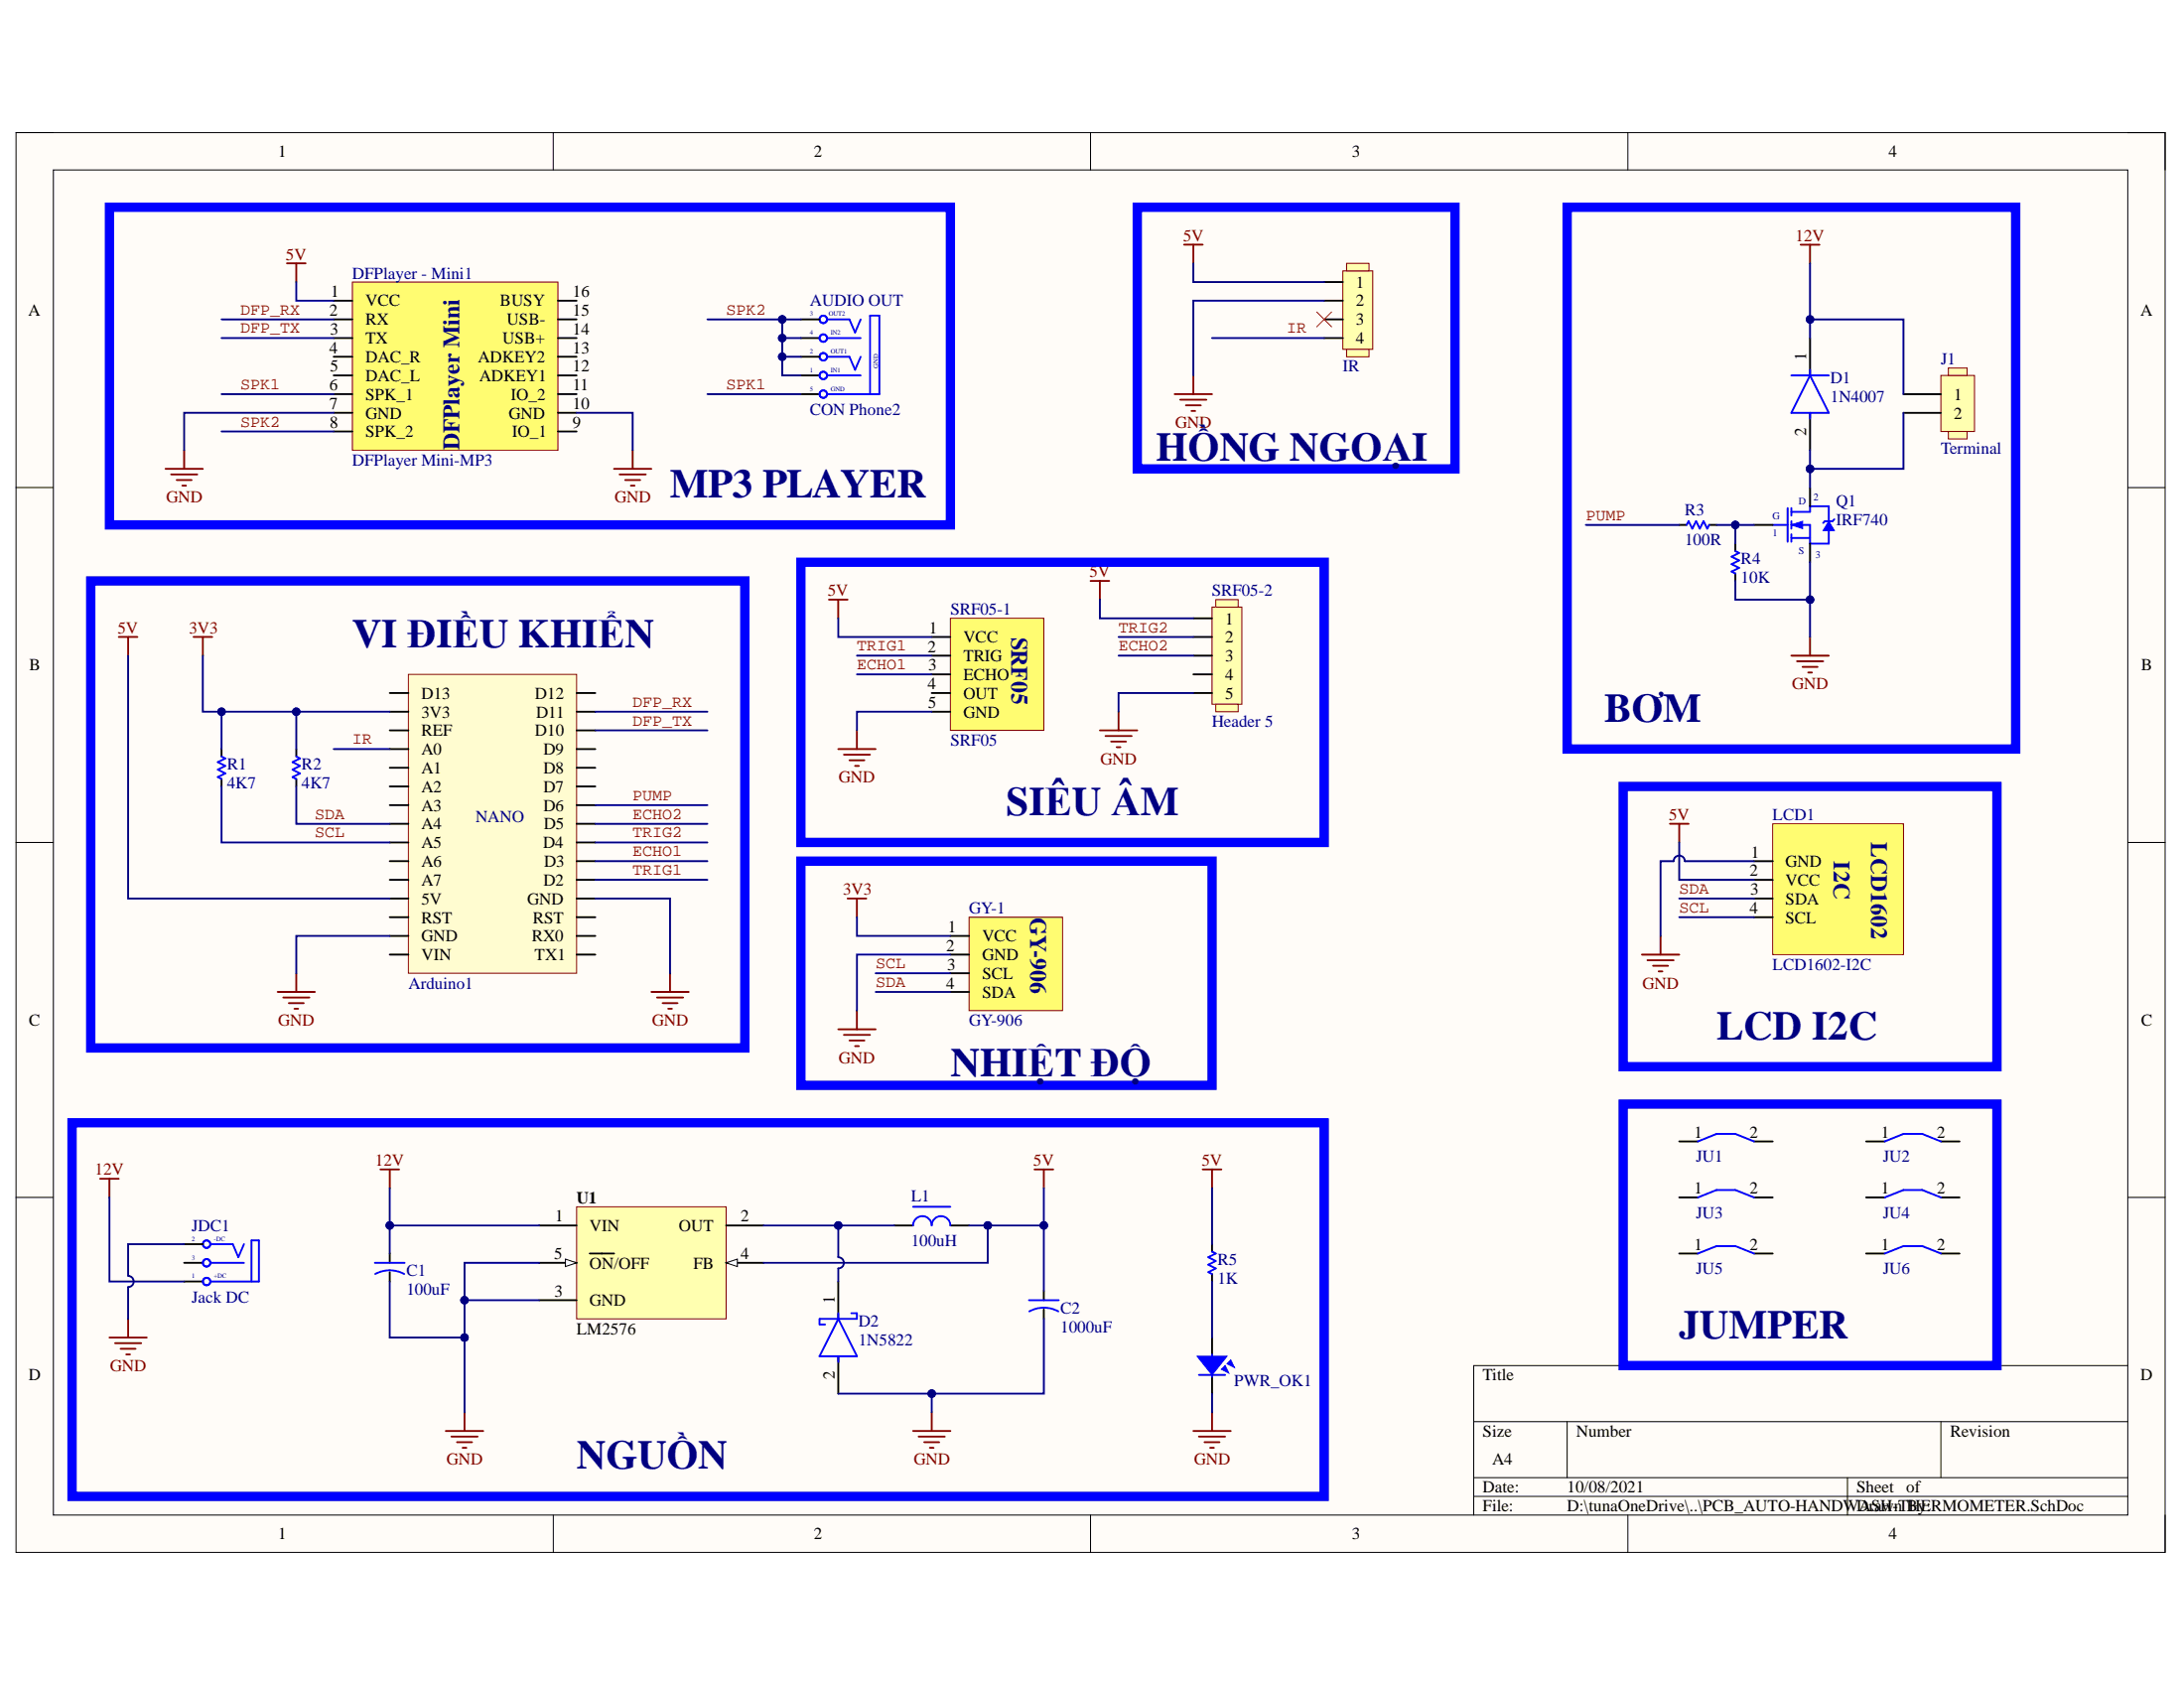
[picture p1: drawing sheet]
# Altium project PCB_AUTO-HANDWASH-THERMOMETER.PrjPcb
1 sheet, 29 parts. Net scope: global (net labels, ports and power ports of the same name join across sheets).
Board file: PCB_AUTO-HANDWASH-THERMOMETER.PcbDoc

## Sheet PCB_AUTO-HANDWASH-THERMOMETER.SchDoc
size A4; SheetNumber: 1; SheetTotal: 1

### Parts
Arduino1  Arduino Nano  [Arduino Nano]  (value not drawn)
AUDIO_OUT  CON Phone2  [CON Phone2]
C1  100uF  [CA-ALU-16]
C2  1000uF  [CA-ALU-16]
D1  1N4007  [FP-1N4007-MFG]
D2  1N5822  [FP-DO-201AD-MFG]
DFPlayer_-_Mini1  DFPlayer Mini-MP3  [DFPlayer Mini]
GY-1  GY-906  [GY-906]
IR  Header 4  [HEADER x4]  (value not drawn)
J1  Terminal  [Terminal x2 5mm]
JDC1  Jack DC  [DC0]
JU1  JUMPER  [JUMPER 15MM]  (value not drawn)
JU2  JUMPER  [JUMPER 10MM]  (value not drawn)
JU3  JUMPER  [JUMPER 5MM]  (value not drawn)
JU4  JUMPER  [JUMPER 5MM]  (value not drawn)
JU5  JUMPER  [JUMPER 5MM]  (value not drawn)
JU6  JUMPER  [JUMPER 5MM]  (value not drawn)
L1  100uH  [L-DIP-M-8]
LCD1  LCD1602-I2C  [LCD1602-I2C]
PWR_OK1  LED  [LED-5-RED]  (value not drawn)
Q1  IRF740  [TO220H1]
R1  4K7  [RES-1/4W]
R2  4K7  [RES-1/4W]
R3  100R  [RES-1/4W]
R4  10K  [RES-1/4W]
R5  1K  [RES-1/4W]
SRF05-1  SRF05  [SRF05]
SRF05-2  Header 5  [HEADER x5]
U1  LM2576  [DIP5-T]

### Blocks framed on the sheet
MP3 PLAYER: AUDIO_OUT DFPlayer_-_Mini1
HỒNG NGOẠI: IR
BƠM: D1 J1 Q1 R3 R4
VI ĐIỀU KHIỂN: Arduino1 R1 R2
SIÊU ÂM: SRF05-1 SRF05-2
LCD I2C: LCD1
NHIỆT ĐỘ: GY-1
NGUỒN: C1 C2 D2 JDC1 L1 PWR_OK1 R5 U1
JUMPER: JU1-JU6

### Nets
3V3: Arduino1.3V3 GY-1.1(VCC) R1.1 R2.1
5V: Arduino1.5V C2.1 DFPlayer_-_Mini1.1(VCC) IR.1 L1.2 LCD1.2(VCC) R5.1 SRF05-1.1(VCC) SRF05-2.1 U1.4(FB)
12V: C1.1 D1.1(C) J1.1 JDC1.1(T) U1.1(VIN)
GND: Arduino1.GND C1.2 C2.2 D2.2(A) DFPlayer_-_Mini1.7(GND) DFPlayer_-_Mini1.10(GND) GY-1.2(GND) IR.2 JDC1.2(TN) LCD1.1(GND) PWR_OK1.2 Q1.3(S) R4.2 SRF05-1.5(GND) SRF05-2.5 U1.3(GND) U1.5(~{ON}/OFF)
DFP_RX: Arduino1.D11 DFPlayer_-_Mini1.2(RX)
DFP_TX: Arduino1.D10 DFPlayer_-_Mini1.3(TX)
ECHO1: Arduino1.D3 SRF05-1.3(ECHO)
ECHO2: Arduino1.D5 SRF05-2.3
IR: Arduino1.A0 IR.4
PUMP: Arduino1.D6 R3.2
SCL: Arduino1.A5 GY-1.3(SCL) LCD1.4(SCL) R1.2
SDA: Arduino1.A4 GY-1.4(SDA) LCD1.3(SDA) R2.2
SPK1: AUDIO_OUT.5(GND) DFPlayer_-_Mini1.6(SPK_1)
SPK2: AUDIO_OUT.1(S1) AUDIO_OUT.2(S1) AUDIO_OUT.3(TN) AUDIO_OUT.4(S) DFPlayer_-_Mini1.8(SPK_2)
TRIG1: Arduino1.D2 SRF05-1.2(TRIG)
TRIG2: Arduino1.D4 SRF05-2.2
NetD1_2: D1.2(A) J1.2 Q1.2(D)
NetD2_1: D2.1(C) L1.1 U1.2(OUT)
NetPWR_OK1_1: PWR_OK1.1 R5.2
NetQ1_1: Q1.1(G) R3.1 R4.1

Not connected (* = marked no-connect by the designer): Arduino1 A1 A2 A3 A6 A7 D7 D8 D9 D12 D13 REF RST RX0 TX1 VIN; DFPlayer_-_Mini1 4(DAC_R) 5(DAC_L) 9(IO_1) 11(IO_2) 12(ADKEY1) 13(ADKEY2) 14(USB+) 15(USB-) 16(BUSY); IR 3*; JDC1 3(S); JU1 1 2; JU2 1 2; JU3 1 2; JU4 1 2; JU5 1 2; JU6 1 2; SRF05-1 4(OUT); SRF05-2 4
